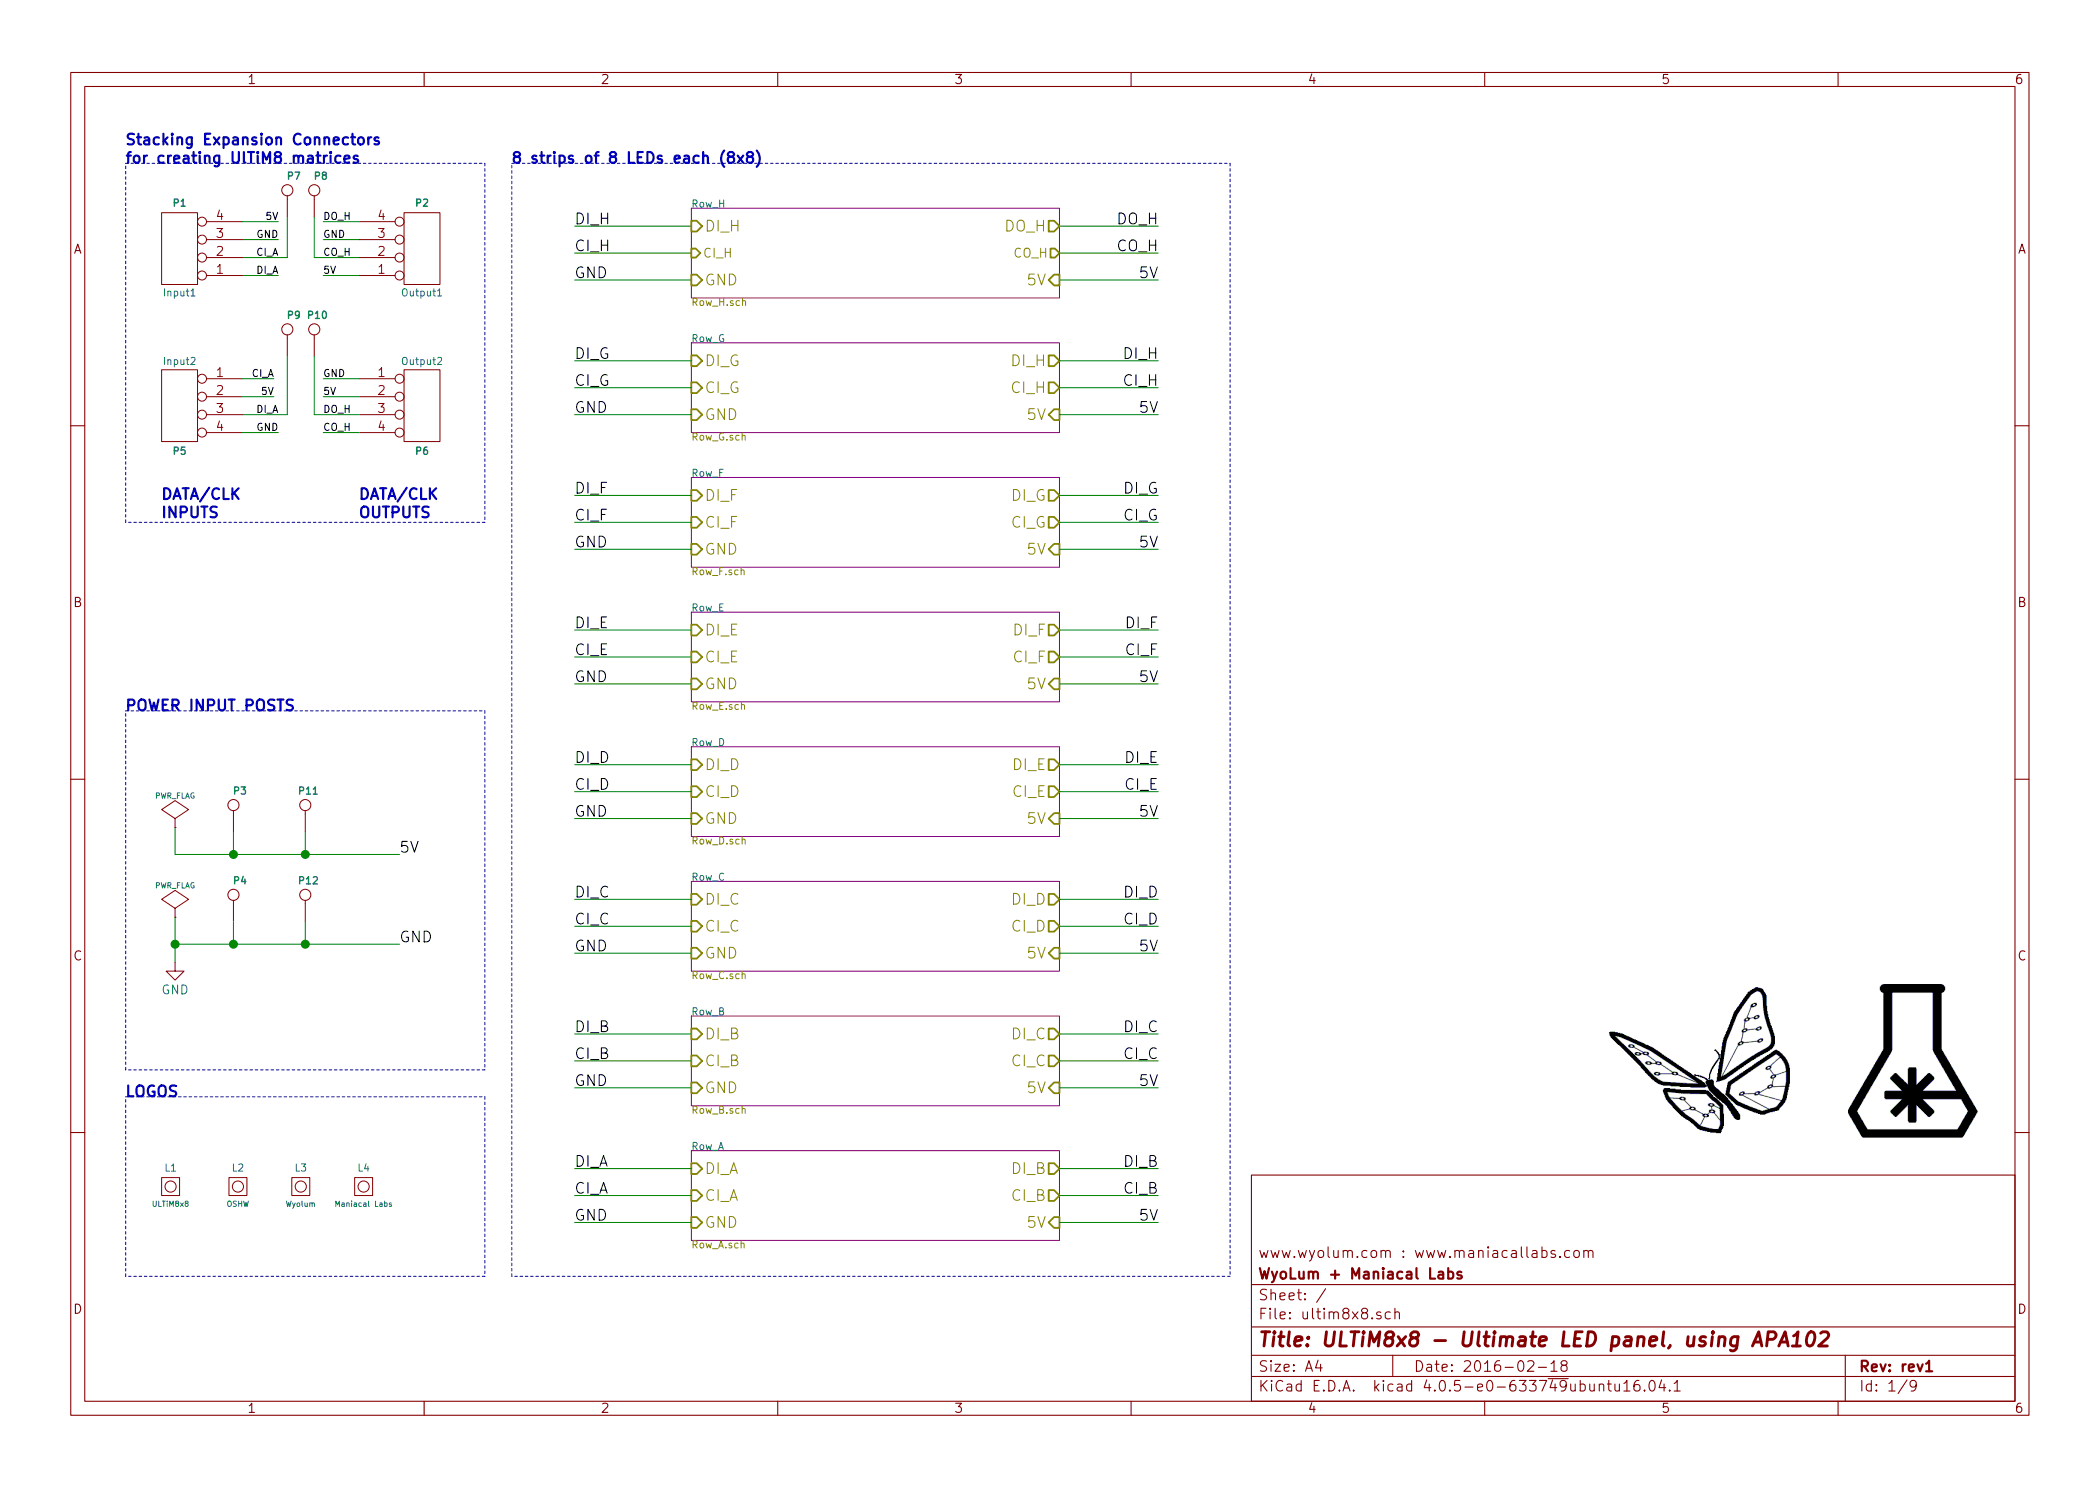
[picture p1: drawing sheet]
EESchema Schematic File Version 2
LIBS:power
LIBS:ultim8x8_sym
LIBS:ultim8x8-cache
EELAYER 25 0
EELAYER END
$Descr A4 11693 8268
encoding utf-8
Sheet 1 9
Title "ULTiM8x8 - Ultimate LED panel, using APA102"
Date "2016-02-18"
Rev "rev1"
Comp "WyoLum + Maniacal Labs"
Comment1 "www.wyolum.com : www.maniacallabs.com"
Comment2 ""
Comment3 ""
Comment4 ""
$EndDescr
Wire Wire Line
	1800 1325 2000 1325
Wire Wire Line
	1800 1525 2000 1525
Wire Wire Line
	1350 1525 1550 1525
Wire Wire Line
	3850 1550 3200 1550
Wire Wire Line
	3850 1250 3200 1250
Wire Wire Line
	3200 1400 3850 1400
Wire Wire Line
	5900 1250 6450 1250
Wire Wire Line
	975  4750 2225 4750
Wire Wire Line
	975  4600 975  4750
Wire Wire Line
	1350 1325 1550 1325
$Comp
L LOGO_1 L2
U 1 1
P 1325 6600
F 0 "L2" V 1425 6600 40  0000 C CNN
F 1 "OSHW" V 1225 6600 30  0000 C CNN
F 2 "ultim8x8_libs:OSHW_6mm" H 1325 6755 30  0001 C CNN
F 3 "" H 1325 6600 60  0001 C CNN
	1    1325 6600
	0    -1   -1   0   
$EndComp
$Comp
L LOGO_1 L3
U 1 1
P 1675 6600
F 0 "L3" V 1775 6600 40  0000 C CNN
F 1 "Wyolum" V 1575 6600 30  0000 C CNN
F 2 "ultim8x8_libs:logo_wyo_butterfly" H 1600 6675 30  0001 C CNN
F 3 "" H 1675 6600 60  0001 C CNN
	1    1675 6600
	0    -1   -1   0   
$EndComp
Text Notes 700  900  0    60   ~ 12
Stacking Expansion Connectors\nfor creating UlTiM8 matrices
Text Label 1800 1325 0    40   ~ 0
GND
Text Label 1550 1325 2    40   ~ 0
GND
$Sheet
S 3850 1150 2050 500 
U 5117961B
F0 "Row_H" 40
F1 "Row_H.sch" 40
F2 "GND" I L 3850 1550 60 
F3 "5V" I R 5900 1550 60 
F4 "DO_H" O R 5900 1250 60 
F5 "DI_H" I L 3850 1250 60 
F6 "CO_H" O R 5900 1400 50 
F7 "CI_H" I L 3850 1400 50 
$EndSheet
Text Label 6450 1550 2    60   ~ 0
5V
Text Label 3200 1250 0    60   ~ 0
DI_H
Text Label 3200 1550 0    60   ~ 0
GND
Text Label 6450 1250 2    60   ~ 0
DO_H
$Sheet
S 3850 1900 2050 500 
U 5117954B
F0 "Row_G" 40
F1 "Row_G.sch" 40
F2 "GND" I L 3850 2300 60 
F3 "5V" I R 5900 2300 60 
F4 "DI_H" O R 5900 2000 60 
F5 "DI_G" I L 3850 2000 60 
F6 "CI_H" O R 5900 2150 60 
F7 "CI_G" I L 3850 2150 60 
$EndSheet
$Sheet
S 3850 2650 2050 500 
U 511794A8
F0 "Row_F" 40
F1 "Row_F.sch" 40
F2 "GND" I L 3850 3050 60 
F3 "5V" I R 5900 3050 60 
F4 "DI_G" O R 5900 2750 60 
F5 "DI_F" I L 3850 2750 60 
F6 "CI_G" O R 5900 2900 60 
F7 "CI_F" I L 3850 2900 60 
$EndSheet
$Sheet
S 3850 3400 2050 500 
U 51179413
F0 "Row_E" 40
F1 "Row_E.sch" 40
F2 "GND" I L 3850 3800 60 
F3 "5V" I R 5900 3800 60 
F4 "DI_F" O R 5900 3500 60 
F5 "DI_E" I L 3850 3500 60 
F6 "CI_F" O R 5900 3650 60 
F7 "CI_E" I L 3850 3650 60 
$EndSheet
$Sheet
S 3850 4150 2050 500 
U 51179344
F0 "Row_D" 40
F1 "Row_D.sch" 40
F2 "GND" I L 3850 4550 60 
F3 "5V" I R 5900 4550 60 
F4 "DI_D" I L 3850 4250 60 
F5 "CI_D" I L 3850 4400 60 
F6 "CI_E" O R 5900 4400 60 
F7 "DI_E" O R 5900 4250 60 
$EndSheet
$Sheet
S 3850 4900 2050 500 
U 51179283
F0 "Row_C" 40
F1 "Row_C.sch" 40
F2 "GND" I L 3850 5300 60 
F3 "5V" I R 5900 5300 60 
F4 "DI_C" I L 3850 5000 60 
F5 "CI_C" I L 3850 5150 60 
F6 "CI_D" O R 5900 5150 60 
F7 "DI_D" O R 5900 5000 60 
$EndSheet
$Sheet
S 3850 5650 2050 500 
U 51178F3E
F0 "Row_B" 40
F1 "Row_B.sch" 40
F2 "GND" I L 3850 6050 60 
F3 "5V" I R 5900 6050 60 
F4 "DI_B" I L 3850 5750 60 
F5 "CI_B" I L 3850 5900 60 
F6 "CI_C" O R 5900 5900 60 
F7 "DI_C" O R 5900 5750 60 
$EndSheet
$Sheet
S 3850 6400 2050 500 
U 511688A7
F0 "Row_A" 40
F1 "Row_A.sch" 40
F2 "GND" I L 3850 6800 60 
F3 "DI_A" I L 3850 6500 60 
F4 "5V" I R 5900 6800 60 
F5 "CI_A" I L 3850 6650 60 
F6 "CI_B" O R 5900 6650 60 
F7 "DI_B" O R 5900 6500 60 
$EndSheet
$Comp
L PWR_FLAG #FLG01
U 1 1
P 975 4600
F 0 "#FLG01" H 975 4695 30  0001 C CNN
F 1 "PWR_FLAG" H 975 4780 30  0000 C CNN
F 2 "" H 975 4600 60  0001 C CNN
F 3 "" H 975 4600 60  0001 C CNN
	1    975  4600
	1    0    0    -1  
$EndComp
Text Label 2225 4750 0    60   ~ 0
5V
Text Label 1550 2300 2    40   ~ 0
DI_A
Text Label 1550 2400 2    40   ~ 0
GND
Wire Wire Line
	1600 2300 1350 2300
Text Label 1800 2300 0    40   ~ 0
DO_H
Text Label 1800 2100 0    40   ~ 0
GND
Text Label 1550 1525 2    40   ~ 0
DI_A
Text Label 1800 1225 0    40   ~ 0
DO_H
Wire Wire Line
	6450 1550 5900 1550
Wire Wire Line
	6450 1400 5900 1400
Text Label 3200 1400 0    60   ~ 0
CI_H
Text Label 6450 1400 2    60   ~ 0
CO_H
Wire Wire Line
	3850 2300 3200 2300
Wire Wire Line
	3850 2000 3200 2000
Wire Wire Line
	3200 2150 3850 2150
Text Label 3200 2000 0    60   ~ 0
DI_G
Text Label 3200 2300 0    60   ~ 0
GND
Text Label 3200 2150 0    60   ~ 0
CI_G
Wire Wire Line
	3850 3050 3200 3050
Wire Wire Line
	3850 2750 3200 2750
Wire Wire Line
	3200 2900 3850 2900
Text Label 3200 2750 0    60   ~ 0
DI_F
Text Label 3200 3050 0    60   ~ 0
GND
Text Label 3200 2900 0    60   ~ 0
CI_F
Wire Wire Line
	3850 3800 3200 3800
Wire Wire Line
	3850 3500 3200 3500
Wire Wire Line
	3200 3650 3850 3650
Text Label 3200 3500 0    60   ~ 0
DI_E
Text Label 3200 3800 0    60   ~ 0
GND
Text Label 3200 3650 0    60   ~ 0
CI_E
Wire Wire Line
	3850 4550 3200 4550
Wire Wire Line
	3850 4250 3200 4250
Wire Wire Line
	3200 4400 3850 4400
Text Label 3200 4250 0    60   ~ 0
DI_D
Text Label 3200 4550 0    60   ~ 0
GND
Text Label 3200 4400 0    60   ~ 0
CI_D
Wire Wire Line
	3850 5300 3200 5300
Wire Wire Line
	3850 5000 3200 5000
Wire Wire Line
	3200 5150 3850 5150
Text Label 3200 5000 0    60   ~ 0
DI_C
Text Label 3200 5300 0    60   ~ 0
GND
Text Label 3200 5150 0    60   ~ 0
CI_C
Wire Wire Line
	3850 6050 3200 6050
Wire Wire Line
	3850 5750 3200 5750
Wire Wire Line
	3200 5900 3850 5900
Text Label 3200 5750 0    60   ~ 0
DI_B
Text Label 3200 6050 0    60   ~ 0
GND
Text Label 3200 5900 0    60   ~ 0
CI_B
Wire Wire Line
	3850 6800 3200 6800
Wire Wire Line
	3850 6500 3200 6500
Wire Wire Line
	3200 6650 3850 6650
Text Label 3200 6500 0    60   ~ 0
DI_A
Text Label 3200 6800 0    60   ~ 0
GND
Text Label 3200 6650 0    60   ~ 0
CI_A
Wire Wire Line
	5900 2000 6450 2000
Text Label 6450 2300 2    60   ~ 0
5V
Wire Wire Line
	6450 2300 5900 2300
Wire Wire Line
	6450 2150 5900 2150
Wire Wire Line
	5900 2750 6450 2750
Text Label 6450 3050 2    60   ~ 0
5V
Wire Wire Line
	6450 3050 5900 3050
Wire Wire Line
	6450 2900 5900 2900
Wire Wire Line
	5900 3500 6450 3500
Text Label 6450 3800 2    60   ~ 0
5V
Wire Wire Line
	6450 3800 5900 3800
Wire Wire Line
	6450 3650 5900 3650
Wire Wire Line
	5900 4250 6450 4250
Text Label 6450 4550 2    60   ~ 0
5V
Wire Wire Line
	6450 4550 5900 4550
Wire Wire Line
	6450 4400 5900 4400
Wire Wire Line
	5900 5000 6450 5000
Text Label 6450 5300 2    60   ~ 0
5V
Wire Wire Line
	6450 5300 5900 5300
Wire Wire Line
	6450 5150 5900 5150
Wire Wire Line
	5900 5750 6450 5750
Text Label 6450 6050 2    60   ~ 0
5V
Text Label 6450 5750 2    60   ~ 0
DI_C
Wire Wire Line
	6450 6050 5900 6050
Wire Wire Line
	6450 5900 5900 5900
Text Label 6450 5900 2    60   ~ 0
CI_C
Wire Wire Line
	5900 6500 6450 6500
Text Label 6450 6800 2    60   ~ 0
5V
Wire Wire Line
	6450 6800 5900 6800
Wire Wire Line
	6450 6650 5900 6650
Wire Wire Line
	1750 1425 2000 1425
Wire Wire Line
	1350 1425 1600 1425
Text Label 1550 1425 2    40   ~ 0
CI_A
Text Label 1800 1425 0    40   ~ 0
CO_H
Text Label 1800 2400 0    40   ~ 0
CO_H
Text Label 1525 2100 2    40   ~ 0
CI_A
Wire Wire Line
	975  5250 2225 5250
Wire Wire Line
	975  5100 975  5350
$Comp
L GND #PWR02
U 1 1
P 975 5350
F 0 "#PWR02" H 975 5100 50  0001 C CNN
F 1 "GND" H 975 5200 50  0000 C CNN
F 2 "" H 975 5350 50  0000 C CNN
F 3 "" H 975 5350 50  0000 C CNN
	1    975  5350
	1    0    0    -1  
$EndComp
Text Label 2225 5250 0    60   ~ 0
GND
$Comp
L PWR_FLAG #FLG03
U 1 1
P 975 5100
F 0 "#FLG03" H 975 5195 30  0001 C CNN
F 1 "PWR_FLAG" H 975 5280 30  0000 C CNN
F 2 "" H 975 5100 60  0001 C CNN
F 3 "" H 975 5100 60  0001 C CNN
	1    975  5100
	1    0    0    -1  
$EndComp
Connection ~ 975  5250
$Comp
L CONN4_S P1
U 1 1
P 1000 1375
F 0 "P1" H 1000 1125 40  0000 C CNB
F 1 "Input1" H 1000 1625 40  0000 C CNN
F 2 "ultim8x8_libs:header_2x2pos_th_male" H 1000 1325 60  0001 C CNN
F 3 "" H 1000 1325 60  0000 C CNN
F 4 "Value" H 1000 1375 60  0001 C CNN "manf#"
F 5 "CONN HEADER 50POS .100\" SGL GOLD" H 1000 1425 60  0001 L CNN "Field4"
F 6 "Header, Unshrouded, Male pin," H 1000 1525 60  0001 L CNN "Field5"
F 7 "0.1\"" H 1000 1625 60  0001 L CNN "Field6"
	1    1000 1375
	-1   0    0    1   
$EndComp
$Comp
L CONN4_S P2
U 1 1
P 2350 1375
F 0 "P2" H 2350 1125 40  0000 C CNB
F 1 "Output1" H 2350 1625 40  0000 C CNN
F 2 "ultim8x8_libs:header_2x2pos_th_male" H 2350 1325 60  0001 C CNN
F 3 "" H 2350 1325 60  0000 C CNN
F 4 "Value" H 2350 1375 60  0001 C CNN "manf#"
F 5 "CONN HEADER 50POS .100\" SGL GOLD" H 2350 1425 60  0001 L CNN "Field4"
F 6 "Header, Unshrouded, Male pin," H 2350 1525 60  0001 L CNN "Field5"
F 7 "0.1\"" H 2350 1625 60  0001 L CNN "Field6"
	1    2350 1375
	1    0    0    1   
$EndComp
$Comp
L CONN4_S P5
U 1 1
P 1000 2250
F 0 "P5" H 1000 2000 40  0000 C CNB
F 1 "Input2" H 1000 2500 40  0000 C CNN
F 2 "ultim8x8_libs:header_2x2pos_th_male" H 1000 2200 60  0001 C CNN
F 3 "" H 1000 2200 60  0000 C CNN
F 4 "Value" H 1000 2250 60  0001 C CNN "manf#"
F 5 "CONN HEADER 50POS .100\" SGL GOLD" H 1000 2300 60  0001 L CNN "Field4"
F 6 "Header, Unshrouded, Male pin," H 1000 2400 60  0001 L CNN "Field5"
F 7 "0.1\"" H 1000 2500 60  0001 L CNN "Field6"
	1    1000 2250
	-1   0    0    -1  
$EndComp
$Comp
L CONN4_S P6
U 1 1
P 2350 2250
F 0 "P6" H 2350 2000 40  0000 C CNB
F 1 "Output2" H 2350 2500 40  0000 C CNN
F 2 "ultim8x8_libs:header_2x2pos_th_male" H 2350 2200 60  0001 C CNN
F 3 "" H 2350 2200 60  0000 C CNN
F 4 "Value" H 2350 2250 60  0001 C CNN "manf#"
F 5 "CONN HEADER 50POS .100\" SGL GOLD" H 2350 2300 60  0001 L CNN "Field4"
F 6 "Header, Unshrouded, Male pin," H 2350 2400 60  0001 L CNN "Field5"
F 7 "0.1\"" H 2350 2500 60  0001 L CNN "Field6"
	1    2350 2250
	1    0    0    -1  
$EndComp
Text Label 6450 6500 2    60   ~ 0
DI_B
Text Label 6450 6650 2    60   ~ 0
CI_B
Text Label 6450 5000 2    60   ~ 0
DI_D
Text Label 6450 5150 2    60   ~ 0
CI_D
Text Label 6450 4250 2    60   ~ 0
DI_E
Text Label 6450 4400 2    60   ~ 0
CI_E
Text Label 6450 3500 2    60   ~ 0
DI_F
Text Label 6450 3650 2    60   ~ 0
CI_F
Text Label 6450 2750 2    60   ~ 0
DI_G
Text Label 6450 2900 2    60   ~ 0
CI_G
Text Label 6450 2000 2    60   ~ 0
DI_H
Text Label 6450 2150 2    60   ~ 0
CI_H
$Comp
L CONN_1 P3
U 1 1
P 1300 4475
F 0 "P3" V 1375 4400 40  0000 L CNB
F 1 "5V" H 1300 4530 30  0001 C CNN
F 2 "ultim8x8_libs:Screw" H 1300 4475 60  0001 C CNN
F 3 "" H 1300 4475 60  0000 C CNN
F 4 "mfr_pn" H 1300 4475 60  0001 C CNN "manf#"
	1    1300 4475
	0    -1   -1   0   
$EndComp
$Comp
L CONN_1 P4
U 1 1
P 1300 4975
F 0 "P4" V 1375 4900 40  0000 L CNB
F 1 "GND" H 1300 5030 30  0001 C CNN
F 2 "ultim8x8_libs:Screw" H 1300 4975 60  0001 C CNN
F 3 "" H 1300 4975 60  0000 C CNN
F 4 "mfr_pn" H 1300 4975 60  0001 C CNN "manf#"
	1    1300 4975
	0    -1   -1   0   
$EndComp
Wire Wire Line
	1300 4625 1300 4750
Connection ~ 1300 4750
Wire Wire Line
	1300 5125 1300 5250
Connection ~ 1300 5250
Text Notes 700  6100 0    60   ~ 12
LOGOS
Text Notes 700  3950 0    60   ~ 12
POWER INPUT POSTS
Text Notes 2000 2875 0    60   ~ 12
DATA/CLK\nOUTPUTS
Text Notes 900  2875 0    60   ~ 12
DATA/CLK\nINPUTS
Text Notes 2850 900  0    60   ~ 12
8 strips of 8 LEDs each (8x8)
$Comp
L LOGO_1 L4
U 1 1
P 2025 6600
F 0 "L4" V 2125 6600 40  0000 C CNN
F 1 "Maniacal Labs" V 1925 6600 30  0000 C CNN
F 2 "ultim8x8_libs:logo_MLlabs" H 1950 6675 30  0001 C CNN
F 3 "" H 2025 6600 60  0001 C CNN
	1    2025 6600
	0    -1   -1   0   
$EndComp
Wire Notes Line
	700  900  2700 900 
Wire Notes Line
	2700 900  2700 2900
Wire Notes Line
	2700 2900 700  2900
Wire Notes Line
	700  2900 700  900 
Wire Notes Line
	700  3950 2700 3950
Wire Notes Line
	2700 3950 2700 5950
Wire Notes Line
	2700 5950 700  5950
Wire Notes Line
	700  5950 700  3950
Wire Notes Line
	700  6100 2700 6100
Wire Notes Line
	2700 6100 2700 7100
Wire Notes Line
	2700 7100 700  7100
Wire Notes Line
	700  7100 700  6100
Wire Notes Line
	2850 900  6850 900 
Wire Notes Line
	6850 900  6850 7100
Wire Notes Line
	6850 7100 2850 7100
Wire Notes Line
	2850 7100 2850 900 
$Comp
L LOGO_1 L1
U 1 1
P 950 6600
F 0 "L1" V 1050 6600 40  0000 C CNN
F 1 "ULTiM8x8" V 850 6600 30  0000 C CNN
F 2 "ultim8x8_libs:logo_ultim8x8" H 950 6755 30  0001 C CNN
F 3 "" H 950 6600 60  0001 C CNN
	1    950  6600
	0    -1   -1   0   
$EndComp
$Comp
L CONN_1 P11
U 1 1
P 1700 4475
F 0 "P11" V 1775 4400 40  0000 L CNB
F 1 "5V" H 1700 4530 30  0001 C CNN
F 2 "ultim8x8_libs:Screw" H 1700 4475 60  0001 C CNN
F 3 "" H 1700 4475 60  0000 C CNN
F 4 "mfr_pn" H 1700 4475 60  0001 C CNN "manf#"
	1    1700 4475
	0    -1   -1   0   
$EndComp
$Comp
L CONN_1 P12
U 1 1
P 1700 4975
F 0 "P12" V 1775 4900 40  0000 L CNB
F 1 "GND" H 1700 5030 30  0001 C CNN
F 2 "ultim8x8_libs:Screw" H 1700 4975 60  0001 C CNN
F 3 "" H 1700 4975 60  0000 C CNN
F 4 "mfr_pn" H 1700 4975 60  0001 C CNN "manf#"
	1    1700 4975
	0    -1   -1   0   
$EndComp
Wire Wire Line
	1700 4625 1700 4750
Connection ~ 1700 4750
Wire Wire Line
	1700 5125 1700 5250
Connection ~ 1700 5250
$Comp
L CONN_1 P8
U 1 1
P 1750 1050
F 0 "P8" V 1825 975 40  0000 L CNB
F 1 "CO_H" H 1750 1105 30  0001 C CNN
F 2 "ultim8x8_libs:Screw" H 1750 1050 60  0001 C CNN
F 3 "" H 1750 1050 60  0000 C CNN
F 4 "mfr_pn" H 1750 1050 60  0001 C CNN "manf#"
	1    1750 1050
	0    -1   -1   0   
$EndComp
$Comp
L CONN_1 P9
U 1 1
P 1600 1825
F 0 "P9" V 1675 1750 40  0000 L CNB
F 1 "DI_A" H 1600 1880 30  0001 C CNN
F 2 "ultim8x8_libs:Screw" H 1600 1825 60  0001 C CNN
F 3 "" H 1600 1825 60  0000 C CNN
F 4 "mfr_pn" H 1600 1825 60  0001 C CNN "manf#"
	1    1600 1825
	0    -1   -1   0   
$EndComp
$Comp
L CONN_1 P7
U 1 1
P 1600 1050
F 0 "P7" V 1675 975 40  0000 L CNB
F 1 "CI_A" H 1600 1105 30  0001 C CNN
F 2 "ultim8x8_libs:Screw" H 1600 1050 60  0001 C CNN
F 3 "" H 1600 1050 60  0000 C CNN
F 4 "mfr_pn" H 1600 1050 60  0001 C CNN "manf#"
	1    1600 1050
	0    -1   -1   0   
$EndComp
$Comp
L CONN_1 P10
U 1 1
P 1750 1825
F 0 "P10" V 1825 1750 40  0000 L CNB
F 1 "DO_H" H 1750 1880 30  0001 C CNN
F 2 "ultim8x8_libs:Screw" H 1750 1825 60  0001 C CNN
F 3 "" H 1750 1825 60  0000 C CNN
F 4 "mfr_pn" H 1750 1825 60  0001 C CNN "manf#"
	1    1750 1825
	0    -1   -1   0   
$EndComp
Wire Wire Line
	1750 1200 1750 1425
Wire Wire Line
	1600 1425 1600 1200
Wire Wire Line
	1750 1975 1750 2300
Wire Wire Line
	1600 1975 1600 2300
Wire Wire Line
	1550 1225 1350 1225
Wire Wire Line
	1800 1225 2000 1225
Wire Wire Line
	1800 2400 2000 2400
Wire Wire Line
	1550 2400 1350 2400
Text Label 1525 2200 2    40   ~ 0
5V
Text Label 1800 2200 0    40   ~ 0
5V
Text Label 1800 1525 0    40   ~ 0
5V
Text Label 1550 1225 2    40   ~ 0
5V
Wire Wire Line
	1800 2100 2000 2100
Wire Wire Line
	1525 2100 1350 2100
Wire Wire Line
	1750 2300 2000 2300
Wire Wire Line
	1525 2200 1350 2200
Wire Wire Line
	1800 2200 2000 2200
$EndSCHEMATC
